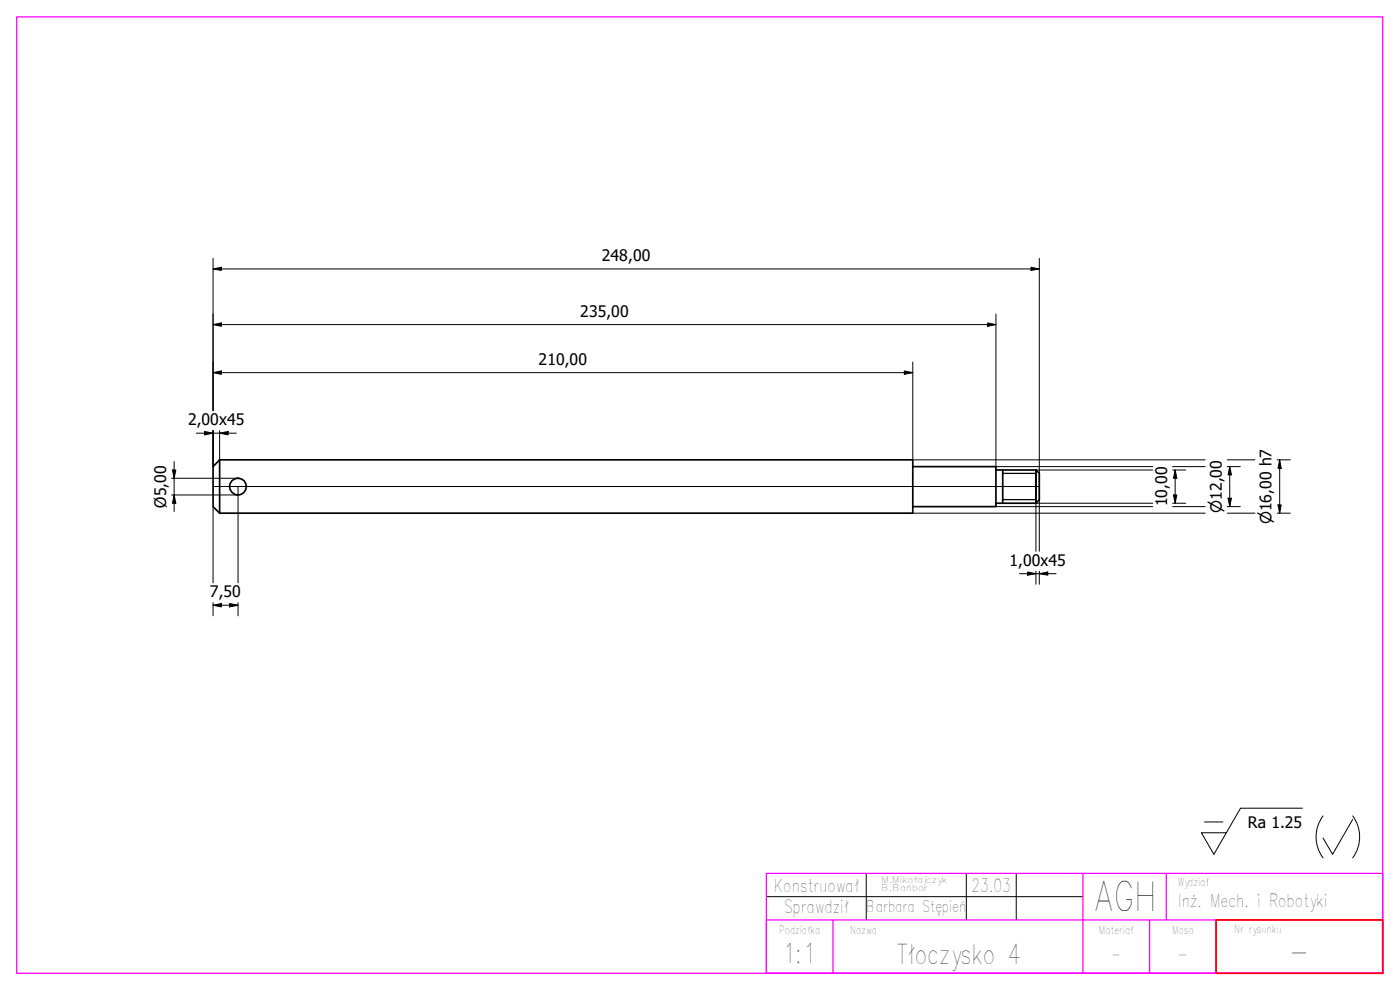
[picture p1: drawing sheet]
<svg xmlns="http://www.w3.org/2000/svg" width="420mm" height="297mm" viewBox="0 0 420 297" stroke-linecap="round" stroke-linejoin="round" font-family="sans-serif">
<!-- layer: Widoczne (ISO) -->
<g fill="none" stroke="#000" stroke-width=".51">
<path d="M65.9 138l-2 2v12l2 2M65.9 138h208v16h-208M65.9 138v16M273.9 140h25v12h-25M298.9 141h12M298.9 151h12M300.9 141v10M310.9 141l1 1v8l-1 1M310.9 141v10"/>
<circle cx="71.4" cy="146" r="2.5"/>
</g>
<path d="M300.9 142h10M300.9 149.9h10" fill="none" stroke="#000" stroke-width=".38"/>
<!-- layer: ramki -->
<path d="M5 5.1h410v286.9h-410zM230 262.1h185v29.9h-185zM250 276v16M325 262.1v29.9M345 276v16M350 262.1v13.9M365 276v16M230 292v-16h185v16M230 292h185" fill="none" stroke="#f0f" stroke-width=".38"/>
<!-- layer: tabelka 2 -->
<path d="M230 269h95M260 262.1v13.9M290 262.1v13.9M305 262.1v13.9" fill="none" stroke="#000" stroke-width=".3"/>
<!-- layer: kontury -->
<path d="M365 276h50v16h-50z" fill="none" stroke="#f00" stroke-width=".51"/>
<!-- layer: Geometria szkicu (ISO) -->
<path d="M311.9 146h-248h248M311.9 142v8" fill="none" stroke="#000" stroke-width=".3"/>
<!-- layer: Symbol (ISO) -->
<path d="M361.5 246.6h5.5M390.9 242.5h-18.6l-8 13.8-3.7-6.4h7.4M397.1 244.8a10.5 10.5 0 0 0 0 12.6M405.9 244.8a10.5 10.5 0 0 1 0 12.6M406 245.9l-6.1 10.4-2.8-4.9" fill="none" stroke="#000" stroke-width=".3"/>
<!-- layer: Wymiar (ISO) -->
<g fill="none" stroke="#000" stroke-width=".3">
<path d="M63.9 77.5v45.7M311.9 77.5v64.5M63.9 80.7l2.5-.5v.9zM63.9 97.4l2.5-.5v1zM63.9 80.7h248M63.9 97.4h235M296.4 96.9l2.5 .5-2.5 .5zM298.9 94.2v45.8h47M309.4 80.2l2.5 .5-2.5 .4zM63.9 111.8l2.5-.5v1zM63.9 111.8h210M271.4 111.3l2.5 .5-2.5 .5z"/>
<path d="M273.9 108.6v29.4h87.8M52.3 138.5v15M58.9 130h12M61.4 129.5l2.5 .5-2.5 .5zM63.9 129.2v10.8M65.9 130l2.6-.5v1zM65.9 129.2v8.8M368.3 138h8.3M383.3 138h3.9M384 138l.5 2.5h-1zM384 138v16M51.5 143.5h19.9"/>
<path d="M51.5 148.5h19.9M51.8 141h1l-.5 2.5zM52.3 148.5l.5 2.5h-1zM63.9 152v22.9M71.4 146v28.9M273.9 154h87.8M298.9 152h47M310.9 141h35M311.9 150v15.4M345.9 151h-35v14.4M351.9 140h9.8M351.9 152h9.8"/>
<path d="M351.9 141h4M351.9 151h4M352.2 148.5h1l-.5 2.5zM352.7 141l.5 2.5h-1zM352.7 141v10M368.3 154h8.3M368.3 140h3.9M368.3 152h3.9M368.6 149.5h1l-.5 2.5zM369.1 140l.5 2.5h-1zM369.1 140v12M383.3 154h3.9"/>
<path d="M383.5 151.5h1l-.5 2.5zM305.9 172.1h11M308.4 171.6l2.5 .5-2.5 .5zM310.9 171.4v3.9M311.9 172.1l2.6-.5v1zM311.9 171.4v3.9M63.9 181.6l2.5-.5v1zM63.9 180.8v4M63.9 181.6h7.5M68.9 181.1l2.5 .5-2.5 .5zM71.4 180.8v4"/>
</g>
<g fill="#000">
<path d="M63.9 80.7l2.5-.5v.9zM63.9 97.4l2.5-.5v1zM296.4 96.9l2.5 .5-2.5 .5zM309.4 80.2l2.5 .5-2.5 .4zM63.9 111.8l2.5-.5v1zM271.4 111.3l2.5 .5-2.5 .5zM61.4 129.5l2.5 .5-2.5 .5zM65.9 130l2.6-.5v1zM51.8 141h1l-.5 2.5zM52.3 148.5l.5 2.5h-1zM352.2 148.5h1l-.5 2.5zM352.7 141l.5 2.5h-1z"/>
<path d="M368.6 149.5h1l-.5 2.5zM369.1 140l.5 2.5h-1zM383.5 151.5h1l-.5 2.5zM384 138l.5 2.5h-1zM308.4 171.6l2.5 .5-2.5 .5zM311.9 172.1l2.6-.5v1zM63.9 181.6l2.5-.5v1zM68.9 181.1l2.5 .5-2.5 .5z"/>
</g>
<text font-size="12.1" x="327.7" y="273.5">AGH</text>
<text font-size="9.4" x="387" y="289">-</text>
<g font-size="8.1">
<text x="235.5" y="289">1:1</text>
<text x="268.6" y="289.1">Tłoczysko 4</text>
</g>
<g font-size="5.3">
<text x="232.2" y="267.5">Konstruował</text>
<text x="291.6" y="267.5">23.03</text>
<text x="235.2" y="273.9">Sprawdził</text>
<text x="353.6" y="272.1">Inż. Mech. i Robotyki</text>
</g>
<g font-size="4.8">
<text x="180.7" y="78.3">248,00</text>
<text x="174.1" y="95">235,00</text>
<text x="161.6" y="109.5">210,00</text>
<text x="56.5" y="127.6">2,00x45</text>
<text x="49.8" y="152.4" transform="rotate(-90 49.8 152.4)">Ø5,00</text>
<text x="350.3" y="151.9" transform="rotate(-90 350.3 151.9)">10,00</text>
<text x="303" y="169.7">1,00x45</text>
<text x="63" y="179.2">7,50</text>
<text x="374.5" y="248.3">Ra 1.25</text>
</g>
<g font-size="4.7">
<text x="260" y="273.7">Barbara Stępień</text>
<text x="353.5" y="288">-</text>
<text x="333.6" y="288">-</text>
</g>
<g font-size="4.6">
<text x="366.6" y="153.9" transform="rotate(-90 366.6 153.9)">⌀12,00</text>
<text x="381.6" y="157.3" transform="rotate(-90 381.6 157.3)">⌀16,00 h7</text>
</g>
<g font-size="3.3">
<text x="353.4" y="265.9">Wydział</text>
<text x="233.8" y="280.3">Podziałka</text>
<text x="255.1" y="280.3">Nazwa</text>
<text x="329.8" y="280.3">Materiał</text>
<text x="351.8" y="280.3">Masa</text>
<text x="370.4" y="279.8">Nr rysunku</text>
</g>
<g font-size="2.7">
<text x="264.5" y="264.8">M.Mikołajczyk</text>
<text x="264.5" y="267.3">B.Bańbor</text>
</g>
</svg>
